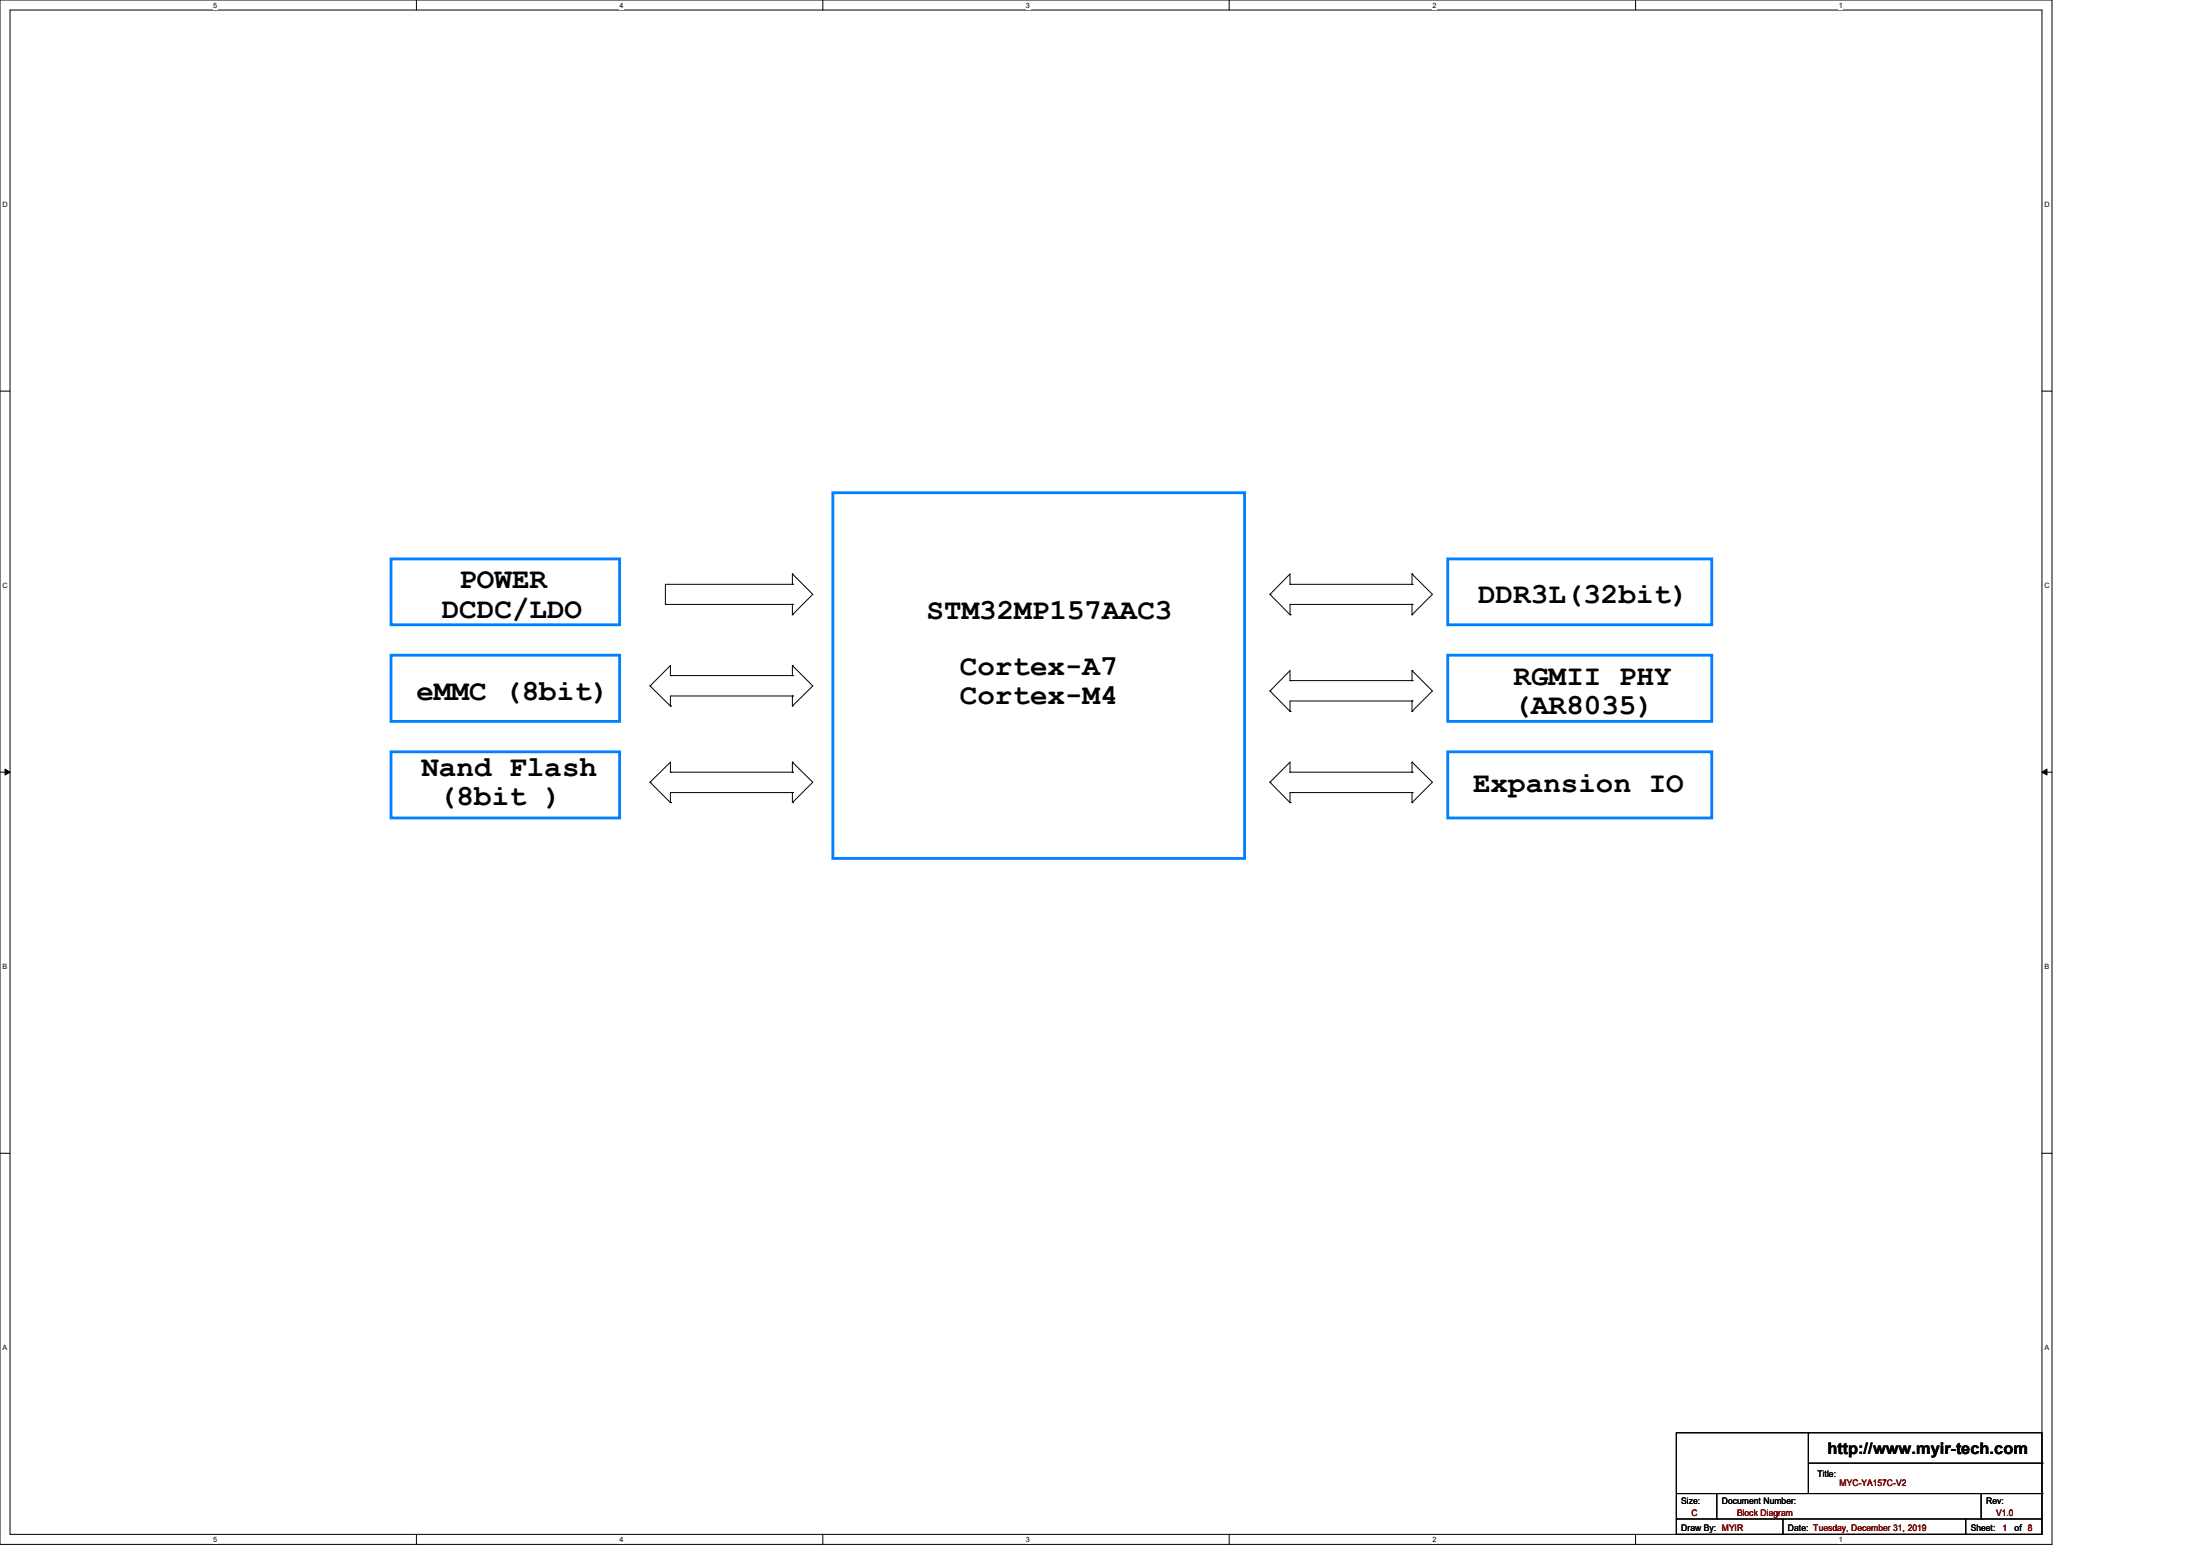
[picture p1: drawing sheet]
<svg xmlns="http://www.w3.org/2000/svg" width="297mm" height="210mm" viewBox="0 0 297 210" stroke-linecap="round" stroke-linejoin="round" font-family="sans-serif">
<path d="M0 0h277v208.4h-277zM1.4 1.4h274.3v205.7h-274.3z" fill="none" stroke="#000" stroke-width=".14"/>
<g fill="#fff">
<path d="M28.8 .1h.5v1.1h-.5z"/>
<path d="M28.8 207.2h.5v1.1h-.5z"/>
</g>
<path d="M56.2 0v1.4M56.2 207.1v1.3" fill="none" stroke="#000" stroke-width=".14"/>
<g fill="#fff">
<path d="M83.7 .1h.5v1.1h-.5z"/>
<path d="M83.7 207.2h.5v1.1h-.5z"/>
</g>
<path d="M111.1 0v1.4M111.1 207.1v1.3" fill="none" stroke="#000" stroke-width=".14"/>
<g fill="#fff">
<path d="M138.5 .1h.6v1.1h-.6z"/>
<path d="M138.5 207.2h.6v1.1h-.6z"/>
</g>
<path d="M165.9 0v1.4M165.9 207.1v1.3" fill="none" stroke="#000" stroke-width=".14"/>
<g fill="#fff">
<path d="M193.4 .1h.5v1.1h-.5z"/>
<path d="M193.4 207.2h.5v1.1h-.5z"/>
</g>
<path d="M220.8 0v1.4M220.8 207.1v1.3" fill="none" stroke="#000" stroke-width=".14"/>
<g fill="#fff">
<path d="M248.2 .1h.6v1.1h-.6z"/>
<path d="M248.2 207.2h.6v1.1h-.6z"/>
<path d="M.3 27.1h.8v1.1h-.8z"/>
<path d="M276 27.1h.7v1.1h-.7z"/>
<path d="M.3 78.5h.8v1.1h-.8z"/>
<path d="M276 78.5h.7v1.1h-.7z"/>
</g>
<path d="M0 52.8h1.4M275.7 52.8h1.3" fill="none" stroke="#000" stroke-width=".14"/>
<g fill="#fff">
<path d="M.3 129.9h.7v1.1h-.7z"/>
<path d="M276 129.9h.6v1.1h-.6z"/>
</g>
<path d="M0 104.2h1.4M275.7 104.2h1.3" fill="none" stroke="#000" stroke-width=".14"/>
<path d="M.7 103.8l.7 .4-.7 .4zM275.7 104.2l.7-.4v.8z" fill="#000" stroke="#000" stroke-width=".14"/>
<g fill="#fff">
<path d="M.3 181.4h.7v1.1h-.7z"/>
<path d="M276 181.4h.6v1.1h-.6z"/>
</g>
<g fill="none" stroke="#000" stroke-width=".14">
<path d="M107 78.9h.1M107 77.5h.1M107 78.9h-17.2v2.7M107 77.5v1.4M107 77.5l2.7 2.7-2.7 2.8M174.2 78.9h.1M174.2 78.9h16.4M174.2 78.9v-1.4l-2.8 2.7M190.6 78.9h.1M190.6 77.5h.1M190.6 77.5v1.4M190.6 77.5l2.8 2.7-2.8 2.8"/>
<path d="M87.8 92.6h.1M87.8 92.6l2.7 2.7M89.8 81.6h.1M89.8 81.6h17.2M90.5 95.3h.1M90.5 91.2h.1M90.5 91.2v-1.4l-2.7 2.8M90.5 91.2h16.5M107 81.6h.1M107 83h.1M107 91.2h.1M107 93.9h.1"/>
<path d="M107 95.3h.1M107 89.8h.1M107 81.6v1.4M107 89.8v1.4M107 93.9v1.4M107 93.9h-16.5v1.4M107 89.8l2.7 2.8-2.7 2.7M171.4 80.2h.1M171.4 93.3h.1M171.4 80.2l2.8 2.8M171.4 93.3l2.8 2.7M174.2 83h.1"/>
<path d="M174.2 96h.1M174.2 91.9h.1M174.2 91.9v-1.4l-2.8 2.8M174.2 91.9h16.4M190.6 81.6h.1M190.6 83h.1M190.6 91.9h.1M190.6 94.6h.1M190.6 96h.1M190.6 90.5h.1M190.6 81.6h-16.4v1.4M190.6 94.6h-16.4v1.4"/>
<path d="M190.6 81.6v1.4M190.6 90.5v1.4M190.6 94.6v1.4M190.6 90.5l2.8 2.8-2.8 2.7M87.8 105.6h.1M87.8 105.6l2.7 2.7M90.5 108.3h.1M90.5 104.2h.1M90.5 104.2v-1.3l-2.7 2.7M90.5 104.2h16.5M107 104.2h.1M107 107h.1"/>
<path d="M107 102.9h.1M107 108.3h.1M107 102.9v1.3M107 107v1.3M107 107h-16.5v1.3M107 102.9l2.7 2.7-2.7 2.7M171.4 105.6h.1M171.4 105.6l2.8 2.7M174.2 108.3h.1M174.2 104.2h.1M174.2 104.2h16.4M174.2 104.2v-1.3l-2.8 2.7"/>
<path d="M190.6 104.2h.1M190.6 107h.1M190.6 102.9h.1M190.6 108.3h.1M190.6 107h-16.4v1.3M190.6 102.9v1.3M190.6 107v1.3M190.6 102.9l2.8 2.7-2.8 2.7M0 155.7h1.4M275.7 155.7h1.3M226.3 193.4h49.4v13.7h-49.4zM244.1 193.4h.1"/>
<path d="M244.1 193.4v8.2M244.1 197.5h31.6M275.7 197.5h.1M226.3 205h.1M226.3 205h49.4M226.3 201.6h49.4M231.8 205h.1M231.8 201.6v3.4M240.7 207.1h.1M240.7 205v2.1M265.4 207.1h.1M265.4 205v2.1"/>
<path d="M267.5 205h.1M267.5 201.6v3.4M275.7 201.6h.1"/>
</g>
<path d="M52.8 75.4h30.9v8.9h-30.9zM112.4 66.5h55.6v49.4h-55.6zM195.5 75.4h35.6v8.9h-35.6zM52.8 88.4h30.9v9h-30.9zM195.5 88.4h35.6v9h-35.6zM52.8 101.5h30.9v8.9h-30.9zM195.5 101.5h35.6v8.9h-35.6z" fill="none" stroke="#0080ff" stroke-width=".38"/>
<g font-size="3.9">
<text x="59.6" y="83.4">DCDC/LDO</text>
<text x="62" y="79.4">POWER</text>
<text x="125.1" y="83.5">STM32MP157AAC3</text>
<text x="199.6" y="81.4">DDR3L(32bit)</text>
<text x="56.2" y="94.5">eMMC (8bit)</text>
<text x="129.6" y="91.1">Cortex-A7</text>
<text x="129.6" y="95">Cortex-M4</text>
<text x="204.3" y="92.5">RGMII PHY</text>
<text x="204.3" y="96.4">(AR8035)</text>
<text x="56.9" y="104.8">Nand Flash</text>
<text x="198.9" y="106.8">Expansion IO</text>
<text x="59.3" y="108.7">(8bit )</text>
</g>
<text font-size="2.2" x="246.7" y="196.2">http://www.myir-tech.com</text>
<g font-size="1.2">
<text x="227" y="203">Size:</text>
<text x="232.5" y="203">Document Number:</text>
<text x="245.4" y="199.3">Title:</text>
<text x="268.1" y="203">Rev:</text>
<text x="227" y="206.6">Draw By: MYIR</text>
<text x="241.4" y="206.6">Date: Tuesday, December 31, 2019</text>
<text x="266.1" y="206.6">Sheet:</text>
<text x="272" y="206.6">of 8</text>
</g>
<g font-size="1.2" fill="#800000">
<text x="248.4" y="200.6">MYC-YA157C-V2</text>
<text x="228.3" y="204.6">C</text>
<text x="234.5" y="204.6">Block Diagram</text>
<text x="269.5" y="204.6">V1.0</text>
<text x="270.3" y="206.6">1</text>
</g>
<g font-size="1">
<text x="28.8" y="1">5</text>
<text x="83.7" y="1">4</text>
<text x="138.5" y="1">3</text>
<text x="193.4" y="1">2</text>
<text x="248.2" y="1">1</text>
<text x=".3" y="27.9">D</text>
<text x="276" y="27.9">D</text>
<text x=".3" y="79.4">C</text>
<text x="276" y="79.4">C</text>
<text x=".3" y="130.8">B</text>
<text x="276" y="130.8">B</text>
<text x=".3" y="182.2">A</text>
<text x="276" y="182.2">A</text>
<text x="28.8" y="208.1">5</text>
<text x="83.7" y="208.1">4</text>
<text x="138.5" y="208.1">3</text>
<text x="193.4" y="208.1">2</text>
<text x="248.2" y="208.1">1</text>
</g>
</svg>
